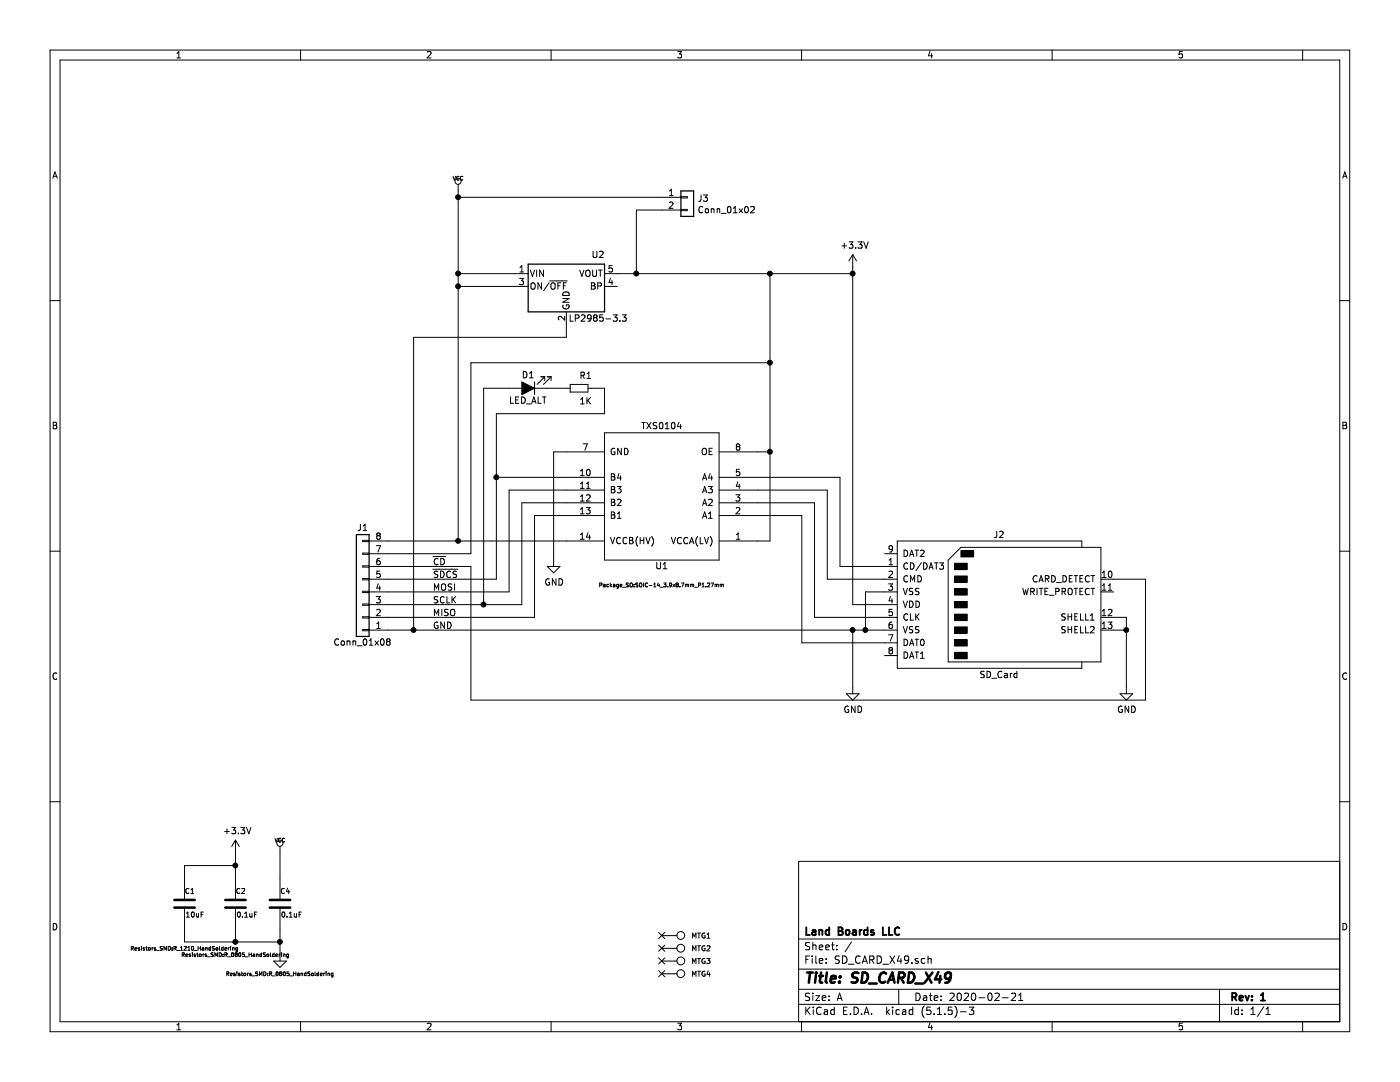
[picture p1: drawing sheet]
EESchema Schematic File Version 4
EELAYER 30 0
EELAYER END
$Descr A 11000 8500
encoding utf-8
Sheet 1 1
Title "SD_CARD_X49"
Date "2020-02-21"
Rev "1"
Comp "Land Boards LLC"
Comment1 ""
Comment2 ""
Comment3 ""
Comment4 ""
$EndDescr
NoConn ~ 5200 7650
NoConn ~ 5200 7550
NoConn ~ 5200 7450
NoConn ~ 5200 7350
$Comp
L SD_CARD_X49-rescue:CONN_1-GRID49-rescue-PS2X49-rescue MTG3
U 1 1
P 5350 7550
F 0 "MTG3" H 5430 7550 40  0000 L CNN
F 1 "CONN_1" H 5350 7605 30  0001 C CNN
F 2 "MTG-4-40" H 5350 7550 60  0001 C CNN
F 3 "" H 5350 7550 60  0001 C CNN
	1    5350 7550
	1    0    0    -1  
$EndComp
$Comp
L SD_CARD_X49-rescue:CONN_1-GRID49-rescue-PS2X49-rescue MTG4
U 1 1
P 5350 7650
F 0 "MTG4" H 5430 7650 40  0000 L CNN
F 1 "CONN_1" H 5350 7705 30  0001 C CNN
F 2 "MTG-4-40" H 5350 7650 60  0001 C CNN
F 3 "" H 5350 7650 60  0001 C CNN
	1    5350 7650
	1    0    0    -1  
$EndComp
$Comp
L SD_CARD_X49-rescue:CONN_1-GRID49-rescue-PS2X49-rescue MTG2
U 1 1
P 5350 7450
F 0 "MTG2" H 5430 7450 40  0000 L CNN
F 1 "CONN_1" H 5350 7505 30  0001 C CNN
F 2 "MTG-4-40" H 5350 7450 60  0001 C CNN
F 3 "" H 5350 7450 60  0001 C CNN
	1    5350 7450
	1    0    0    -1  
$EndComp
$Comp
L SD_CARD_X49-rescue:CONN_1-GRID49-rescue-PS2X49-rescue MTG1
U 1 1
P 5350 7350
F 0 "MTG1" H 5430 7350 40  0000 L CNN
F 1 "CONN_1" H 5350 7405 30  0001 C CNN
F 2 "MTG-4-40" H 5350 7350 60  0001 C CNN
F 3 "" H 5350 7350 60  0001 C CNN
	1    5350 7350
	1    0    0    -1  
$EndComp
$Comp
L power:VCC #PWR01
U 1 1
P 2200 6700
F 0 "#PWR01" H 2200 6800 30  0001 C CNN
F 1 "VCC" H 2200 6800 30  0000 C CNN
F 2 "" H 2200 6700 60  0001 C CNN
F 3 "" H 2200 6700 60  0001 C CNN
	1    2200 6700
	1    0    0    -1  
$EndComp
$Comp
L SD_CARD_X49-rescue:GND-RESCUE-GRID49-GRID49-rescue-PS2X49-rescue #PWR02
U 1 1
P 2200 7550
F 0 "#PWR02" H 2200 7550 30  0001 C CNN
F 1 "GND" H 2200 7480 30  0001 C CNN
F 2 "" H 2200 7550 60  0001 C CNN
F 3 "" H 2200 7550 60  0001 C CNN
	1    2200 7550
	1    0    0    -1  
$EndComp
$Comp
L SD_CARD_X49-rescue:C-RESCUE-GRID49-GRID49-rescue-PS2X49-rescue C2
U 1 1
P 1850 7100
F 0 "C2" H 1850 7200 40  0000 L CNN
F 1 "0.1uF" H 1856 7015 40  0000 L CNN
F 2 "Resistors_SMD:R_0805_HandSoldering" H 1850 6700 30  0000 C CNN
F 3 "~" H 1850 7100 60  0000 C CNN
	1    1850 7100
	1    0    0    -1  
$EndComp
$Comp
L SD_CARD_X49-rescue:C-RESCUE-GRID49-GRID49-rescue-PS2X49-rescue C4
U 1 1
P 2200 7100
F 0 "C4" H 2200 7200 40  0000 L CNN
F 1 "0.1uF" H 2206 7015 40  0000 L CNN
F 2 "Resistors_SMD:R_0805_HandSoldering" H 2200 6550 30  0000 C CNN
F 3 "~" H 2200 7100 60  0000 C CNN
	1    2200 7100
	1    0    0    -1  
$EndComp
Wire Wire Line
	2200 7300 2200 7400
Wire Wire Line
	1850 7300 1850 7400
Connection ~ 1850 7400
Wire Wire Line
	1850 6900 1850 6800
Connection ~ 2200 7400
$Comp
L SD_CARD_X49-rescue:C-RESCUE-GRID49-GRID49-rescue-PS2X49-rescue C1
U 1 1
P 1450 7100
F 0 "C1" H 1450 7200 40  0000 L CNN
F 1 "10uF" H 1456 7015 40  0000 L CNN
F 2 "Resistors_SMD:R_1210_HandSoldering" H 1450 6750 30  0000 C CNN
F 3 "~" H 1450 7100 60  0000 C CNN
	1    1450 7100
	1    0    0    -1  
$EndComp
Wire Wire Line
	1450 6900 1450 6800
Wire Wire Line
	1450 7300 1450 7400
Wire Wire Line
	1850 7400 2200 7400
Wire Wire Line
	2200 7400 2200 7550
Wire Wire Line
	1450 7400 1850 7400
$Comp
L SD_CARD_X49-rescue:SD_Card-Connector J2
U 1 1
P 7850 4750
F 0 "J2" H 7850 5300 50  0000 C CNN
F 1 "SD_Card" H 7850 4200 50  0000 C CNN
F 2 "LandBoards_Conns:SD_CARD" H 7850 4750 50  0001 C CNN
F 3 "http://portal.fciconnect.com/Comergent//fci/drawing/10067847.pdf" H 7850 4750 50  0001 C CNN
	1    7850 4750
	1    0    0    -1  
$EndComp
$Comp
L Connector_Generic:Conn_01x08 J1
U 1 1
P 2850 4650
F 0 "J1" H 2850 4150 50  0000 C CNN
F 1 "Conn_01x08" H 2850 5050 50  0000 C CNN
F 2 "Connector_PinHeader_2.54mm:PinHeader_1x08_P2.54mm_Horizontal" H 2850 4650 50  0001 C CNN
F 3 "~" H 2850 4650 50  0001 C CNN
	1    2850 4650
	-1   0    0    1   
$EndComp
Wire Wire Line
	6950 4950 6800 4950
Wire Wire Line
	6800 4950 6800 4650
Wire Wire Line
	6800 4650 6950 4650
Wire Wire Line
	6800 4950 6700 4950
Connection ~ 6800 4950
$Comp
L Device:LED_ALT D1
U 1 1
P 4150 3050
F 0 "D1" H 4150 2950 50  0000 C CNN
F 1 "LED_ALT" H 4150 3150 50  0000 C CNN
F 2 "LED_THT:LED_D3.0mm_Horizontal_O1.27mm_Z2.0mm_IRBlack" H 4150 3050 50  0001 C CNN
F 3 "~" H 4150 3050 50  0001 C CNN
	1    4150 3050
	-1   0    0    1   
$EndComp
$Comp
L Device:R_Small R1
U 1 1
P 4550 3050
F 0 "R1" V 4450 3050 50  0000 L CNN
F 1 "1K" V 4650 3050 50  0000 L CNN
F 2 "Resistor_SMD:R_0805_2012Metric_Pad1.15x1.40mm_HandSolder" H 4550 3050 50  0001 C CNN
F 3 "~" H 4550 3050 50  0001 C CNN
	1    4550 3050
	0    1    1    0   
$EndComp
Text Label 3400 4850 0    50   ~ 0
MISO
Wire Wire Line
	6950 4850 6400 4850
Wire Wire Line
	6400 4850 6400 3950
Wire Wire Line
	6400 3950 5950 3950
Text Label 3400 4750 0    50   ~ 0
SCLK
Wire Wire Line
	6950 4550 6500 4550
Wire Wire Line
	6500 4550 6500 3850
Wire Wire Line
	6500 3850 5950 3850
Wire Wire Line
	3050 4650 4000 4650
Wire Wire Line
	4000 4650 4000 3850
Wire Wire Line
	4000 3850 4450 3850
Text Label 3400 4650 0    50   ~ 0
MOSI
Wire Wire Line
	6950 4450 6600 4450
Wire Wire Line
	6600 4450 6600 3750
Wire Wire Line
	6600 3750 5950 3750
Wire Wire Line
	3050 4550 3900 4550
Wire Wire Line
	3900 4550 3900 3750
Wire Wire Line
	3900 3750 4450 3750
Text Label 3400 4550 0    50   ~ 0
~SDCS
Wire Wire Line
	6700 4950 6700 5400
Wire Wire Line
	8850 5400 8850 4950
Wire Wire Line
	8850 4850 8750 4850
Connection ~ 6700 4950
Wire Wire Line
	8750 4950 8850 4950
Connection ~ 8850 4950
Wire Wire Line
	8850 4950 8850 4850
$Comp
L SD_CARD_X49-rescue:LP2985-3.3-Regulator_Linear U2
U 1 1
P 4450 2250
F 0 "U2" H 4700 2500 50  0000 C CNN
F 1 "LP2985-3.3" H 4700 2000 50  0000 C CNN
F 2 "Package_TO_SOT_SMD:SOT-23-5" H 4450 2575 50  0001 C CNN
F 3 "http://www.ti.com/lit/ds/symlink/lp2985.pdf" H 4450 2250 50  0001 C CNN
	1    4450 2250
	1    0    0    -1  
$EndComp
Wire Wire Line
	3050 4250 3600 4250
Wire Wire Line
	4850 2150 5000 2150
Wire Wire Line
	6050 2150 6050 2850
Wire Wire Line
	6050 2850 3700 2850
Wire Wire Line
	3700 4350 3050 4350
Wire Wire Line
	6950 4750 6700 4750
Wire Wire Line
	6700 4750 6700 2150
Wire Wire Line
	6700 2150 6050 2150
Connection ~ 6050 2150
Text Label 3400 4950 0    50   ~ 0
GND
Wire Wire Line
	8750 4550 9000 4550
Wire Wire Line
	3800 4750 3800 3050
Wire Wire Line
	3800 3050 4000 3050
Connection ~ 3800 4750
Wire Wire Line
	3800 4750 3050 4750
Wire Wire Line
	3250 4950 3250 2650
Wire Wire Line
	3250 2650 4450 2650
Wire Wire Line
	4450 2650 4450 2550
Connection ~ 3250 4950
Wire Wire Line
	3250 4950 3050 4950
Wire Wire Line
	2200 6700 2200 6900
Wire Wire Line
	1450 6800 1850 6800
Wire Wire Line
	1850 6700 1850 6800
Connection ~ 1850 6800
Wire Wire Line
	6700 2100 6700 2150
Connection ~ 6700 2150
$Comp
L power:+3.3V #PWR0101
U 1 1
P 6700 2100
F 0 "#PWR0101" H 6700 1950 50  0001 C CNN
F 1 "+3.3V" H 6715 2273 50  0000 C CNN
F 2 "" H 6700 2100 50  0001 C CNN
F 3 "" H 6700 2100 50  0001 C CNN
	1    6700 2100
	1    0    0    -1  
$EndComp
$Comp
L power:+3.3V #PWR0102
U 1 1
P 1850 6700
F 0 "#PWR0102" H 1850 6550 50  0001 C CNN
F 1 "+3.3V" H 1865 6873 50  0000 C CNN
F 2 "" H 1850 6700 50  0001 C CNN
F 3 "" H 1850 6700 50  0001 C CNN
	1    1850 6700
	1    0    0    -1  
$EndComp
$Comp
L power:GND #PWR0107
U 1 1
P 8850 5400
F 0 "#PWR0107" H 8850 5150 50  0001 C CNN
F 1 "GND" H 8855 5227 50  0000 C CNN
F 2 "" H 8850 5400 50  0001 C CNN
F 3 "" H 8850 5400 50  0001 C CNN
	1    8850 5400
	1    0    0    -1  
$EndComp
$Comp
L power:GND #PWR0108
U 1 1
P 6700 5400
F 0 "#PWR0108" H 6700 5150 50  0001 C CNN
F 1 "GND" H 6705 5227 50  0000 C CNN
F 2 "" H 6700 5400 50  0001 C CNN
F 3 "" H 6700 5400 50  0001 C CNN
	1    6700 5400
	1    0    0    -1  
$EndComp
$Comp
L LandBoards_Semis:TXS0104 U1
U 1 1
P 5200 3900
F 0 "U1" H 5200 4450 50  0000 C CNN
F 1 "TXS0104" H 5200 3350 50  0000 C CNN
F 2 "Package_SO:SOIC-14_3.9x8.7mm_P1.27mm" H 5200 4600 30  0000 C CNN
F 3 "DOCUMENTATION" H 5200 3150 50  0001 C CNN
	1    5200 3900
	-1   0    0    1   
$EndComp
Wire Wire Line
	3900 3250 3900 3750
Connection ~ 3900 3750
Wire Wire Line
	4300 3050 4450 3050
Wire Wire Line
	4650 3050 4750 3050
Wire Wire Line
	4750 3050 4750 3250
Wire Wire Line
	4750 3250 3900 3250
Wire Wire Line
	3250 4950 6700 4950
Wire Wire Line
	6950 5050 6300 5050
Wire Wire Line
	4450 3950 4100 3950
Wire Wire Line
	4100 3950 4100 4750
Wire Wire Line
	3800 4750 4100 4750
Wire Wire Line
	3050 4850 4200 4850
Wire Wire Line
	4450 4050 4200 4050
Wire Wire Line
	4200 4050 4200 4850
Wire Wire Line
	4350 3550 4350 4400
$Comp
L power:GND #PWR0103
U 1 1
P 4350 4400
F 0 "#PWR0103" H 4350 4150 50  0001 C CNN
F 1 "GND" H 4355 4227 50  0000 C CNN
F 2 "" H 4350 4400 50  0001 C CNN
F 3 "" H 4350 4400 50  0001 C CNN
	1    4350 4400
	1    0    0    -1  
$EndComp
Wire Wire Line
	6050 2850 6050 3550
Wire Wire Line
	6050 3550 5950 3550
Connection ~ 6050 2850
Wire Wire Line
	5950 4250 6050 4250
Wire Wire Line
	6050 4250 6050 3550
Connection ~ 6050 3550
Wire Wire Line
	5950 4050 6300 4050
Wire Wire Line
	6300 4050 6300 5050
Wire Wire Line
	4050 2250 3600 2250
Wire Wire Line
	3600 2250 3600 2150
Connection ~ 3600 2150
Wire Wire Line
	3600 2150 4050 2150
Wire Wire Line
	3700 2850 3700 4350
Wire Wire Line
	4350 3550 4450 3550
Wire Wire Line
	4450 4250 3600 4250
Connection ~ 3600 4250
$Comp
L Connector_Generic:Conn_01x02 J3
U 1 1
P 5400 1550
F 0 "J3" H 5480 1542 50  0000 L CNN
F 1 "Conn_01x02" H 5480 1451 50  0000 L CNN
F 2 "Connector_PinHeader_2.54mm:PinHeader_1x02_P2.54mm_Horizontal" H 5400 1550 50  0001 C CNN
F 3 "~" H 5400 1550 50  0001 C CNN
	1    5400 1550
	1    0    0    -1  
$EndComp
Wire Wire Line
	5200 1650 5000 1650
Wire Wire Line
	5000 1650 5000 2150
Connection ~ 5000 2150
Wire Wire Line
	5000 2150 6050 2150
Wire Wire Line
	5200 1550 3600 1550
Wire Wire Line
	3600 1550 3600 2150
Connection ~ 3600 2250
Wire Wire Line
	3600 2250 3600 4250
Wire Wire Line
	9000 4550 9000 5500
Wire Wire Line
	9000 5500 3700 5500
Wire Wire Line
	3700 5500 3700 4450
Wire Wire Line
	3700 4450 3050 4450
Text Label 3400 4450 0    50   ~ 0
~CD
$Comp
L power:VCC #PWR?
U 1 1
P 3600 1500
F 0 "#PWR?" H 3600 1600 30  0001 C CNN
F 1 "VCC" H 3600 1600 30  0000 C CNN
F 2 "" H 3600 1500 60  0001 C CNN
F 3 "" H 3600 1500 60  0001 C CNN
	1    3600 1500
	1    0    0    -1  
$EndComp
Wire Wire Line
	3600 1500 3600 1550
Connection ~ 3600 1550
$EndSCHEMATC
